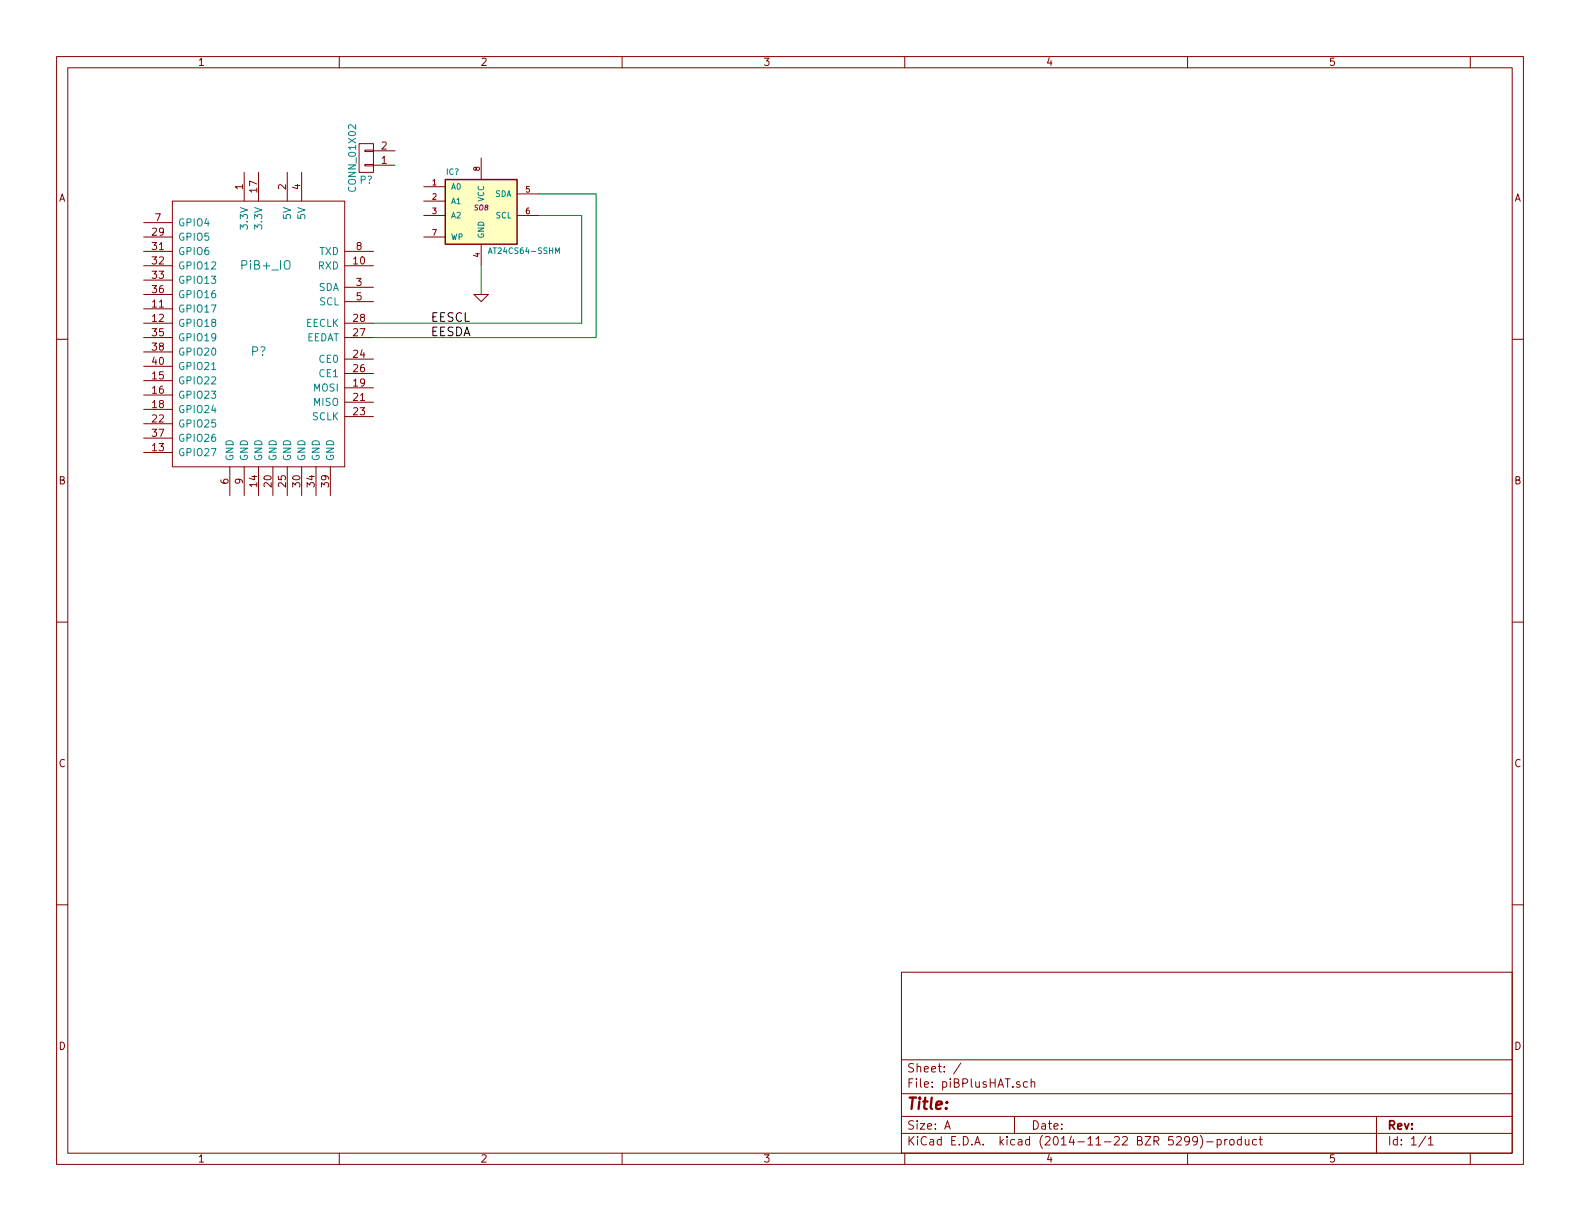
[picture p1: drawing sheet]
<svg xmlns="http://www.w3.org/2000/svg" width="279mm" height="216mm" viewBox="0 0 279 216" stroke-linecap="round" stroke-linejoin="round" font-family="sans-serif">
<g fill="none" stroke="#840000" stroke-width=".18">
<path d="M10 10h259.4v195.9h-259.4zM12 12h255.4v191.9h-255.4zM60 10v2M110 10v2M160 10v2M210 10v2M260 10v2M25.4 39.4h5.1M30.5 35.6h30.5v47h-30.5zM43.2 30.5v5.1M45.7 30.5v5.1M50.8 30.5v5.1"/>
<path d="M53.3 30.5v5.1M63.5 25.4h2.5v5.1h-2.5zM64.5 26.5h1.5v.3h-1.5zM64.5 29.1h1.5v.2h-1.5zM66 29.2h3.8M66 26.7h3.8M74.9 33h3.8M74.9 35.6h3.8M74.9 38.1h3.8M85.1 27.9v3.9M91.4 38.1h3.8M91.4 34.3h3.8"/>
<path d="M10 60h2M25.4 44.5h5.1M25.4 47h5.1M25.4 54.6h5.1M25.4 57.2h5.1M25.4 49.5h5.1M25.4 59.7h5.1M25.4 52.1h5.1M25.4 41.9h5.1M61 50.8h5M61 53.3h5M61 44.5h5"/>
<path d="M61 47h5M61 57.2h5M61 59.7h5M74.9 41.9h3.8M83.8 52.1h2.6l-1.3 1.2zM85.1 43.2v3.8M267.4 60h2M25.4 64.8h5.1M25.4 74.9h5.1M25.4 67.3h5.1M25.4 69.9h5.1M25.4 77.5h5.1"/>
<path d="M25.4 72.4h5.1M25.4 62.2h5.1M61 71.1h5M61 73.7h5M61 63.5h5M61 66h5M61 68.6h5M25.4 80h5.1M40.6 82.6v5M43.2 82.6v5M45.7 82.6v5M48.3 82.6v5"/>
<path d="M50.8 82.6v5M53.3 82.6v5M55.9 82.6v5M58.4 82.6v5M10 110h2M267.4 110h2M10 160h2M267.4 160h2M159.4 171.9h108v32h-108zM159.4 197.4h108M159.4 193.4h108M159.4 187.4h108"/>
<path d="M167.1 199.7l.4-1.5 .5 1.5M167.2 199.2h.7M169.9 188l-1.3 1.9M179.4 197.4v3M181.7 191.3h-.4l-.3 .2 .1 .6 .2 .2 .4-.1M182.3 191.4l.2-.1h.4l.1 1M182.3 190.8v1.5M243.4 197.4v6.5M60 203.9v2M110 203.9v2M159.4 200.4h108M160 203.9v2"/>
<path d="M210 203.9v2M210.3 201.6l-.2 .3h-.3l-.3-.3v-.4l.1-.2h.5l.2 .1a1.19 1.19 0 0 1-.2 1.3l-.5 .1M211.8 201.6l-.3 .3h-.3l-.3-.3v-.4l.1-.2h.5l.2 .1a1.19 1.19 0 0 1-.2 1.3l-.5 .1M212.2 200.8a1.71 1.71 0 0 1 0 2.2M213.4 201.9h1.1M215.2 201.5h.5l.3 .3-.2 .6h-.6M215.2 201.5v1.5M216.6 201.5v1M217 201.5l-.4 .3M217.5 201.6l.2-.1 .5 .1v.6l-.1 .2-.4 .1-.2-.2zM219.5 201.5h-.4l-.3 .3 .1 .5 .2 .2 .4-.1M219.5 201v1.5"/>
<path d="M220.2 201.5l.1 .9 .3 .1 .3-.2M220.9 201.5v1M222.2 201.5h-.4l-.3 .3 .1 .5 .2 .2 .4-.1M222.7 201.5h.5M222.9 201v1.3l.3 .2M252.1 200.9l-1.2 1.9M252.6 201.4l.4-.4v1.5M252.6 202.5h.8M260 203.9v2"/>
</g>
<path d="M78.7 31.8h12.7v11.4h-12.7z" fill="#ffffc2" stroke="#ffffc2" stroke-width=".25"/>
<path d="M78.7 31.8h12.7v11.4h-12.7z" fill="none" stroke="#840000" stroke-width=".25"/>
<path d="M86.4 44.8l.3-1 .3 1M86.5 44.6h.4M98.2 44.8v-1l.4 .8 .3-.8v1" fill="none" stroke="#008484" stroke-width=".18"/>
<path d="M95.2 38.1h7.7v19.1h-36.9M95.2 34.3h10.2v25.4h-39.4M85.1 47v5.1" fill="none" stroke="#008400" stroke-width=".18"/>
<text font-size="2.8" fill="#840000" x="160.4" y="196.2">Title:</text>
<g font-size="2.1" fill="#008484">
<text x="42.9" y="47.7">PiB+_IO</text>
<text x="44.4" y="62.9">P?</text>
</g>
<g font-size="2.1">
<text x="76.2" y="59.4">EESDA</text>
<text x="76.2" y="56.9">EESCL</text>
</g>
<g font-size="2.1" fill="#840000">
<text x="160.4" y="189.6">Sheet: /</text>
<text x="160.4" y="192.3">File: piBPlusHAT.sch</text>
<text x="160.4" y="202.5">KiCad E.D.A. kicad (2014-11-22 BZR 5299)-product</text>
<text x="160.4" y="199.7">Size: A</text>
<text x="182.4" y="199.7">Date:</text>
<text x="245.4" y="199.7">Rev:</text>
<text x="245.4" y="202.5">Id: 1/1</text>
</g>
<g font-size="1.8" fill="#840000">
<text x="35" y="11.6">1</text>
<text x="85" y="11.6">2</text>
<text x="135" y="11.6">3</text>
<text x="185" y="11.6">4</text>
<text x="235" y="11.6">5</text>
<text x="67.5" y="29">1</text>
<text x="67.5" y="26.4">2</text>
<text x="10.4" y="35.6">A</text>
<text x="42.9" y="33.5" transform="rotate(-90 42.9 33.5)">1</text>
<text x="45.5" y="34" transform="rotate(-90 45.5 34)">17</text>
<text x="50.5" y="33.5" transform="rotate(-90 50.5 33.5)">2</text>
<text x="53.1" y="33.5" transform="rotate(-90 53.1 33.5)">4</text>
<text x="267.8" y="35.6">A</text>
<text x="27" y="41.7">29</text>
<text x="27.5" y="39.1">7</text>
<text x="27" y="44.2">31</text>
<text x="27" y="46.7">32</text>
<text x="62.5" y="46.7">10</text>
<text x="63" y="44.2">8</text>
<text x="27" y="49.3">33</text>
<text x="27" y="51.8">36</text>
<text x="63" y="50.5">3</text>
<text x="63" y="53.1">5</text>
<text x="27" y="54.4">11</text>
<text x="27" y="56.9">12</text>
<text x="27" y="59.4">35</text>
<text x="62.5" y="59.4">27</text>
<text x="62.5" y="56.9">28</text>
<text x="27" y="64.5">40</text>
<text x="27" y="62">38</text>
<text x="62.5" y="63.2">24</text>
<text x="62.5" y="65.8">26</text>
<text x="27" y="67.1">15</text>
<text x="27" y="69.6">16</text>
<text x="62.5" y="70.9">21</text>
<text x="62.5" y="68.3">19</text>
<text x="27" y="74.7">22</text>
<text x="27" y="77.2">37</text>
<text x="27" y="72.1">18</text>
<text x="62.5" y="73.4">23</text>
<text x="27" y="79.8">13</text>
<text x="10.4" y="85.6">B</text>
<text x="40.4" y="85.6" transform="rotate(-90 40.4 85.6)">6</text>
<text x="42.9" y="85.6" transform="rotate(-90 42.9 85.6)">9</text>
<text x="45.5" y="86.1" transform="rotate(-90 45.5 86.1)">14</text>
<text x="48" y="86.1" transform="rotate(-90 48 86.1)">20</text>
<text x="50.5" y="86.1" transform="rotate(-90 50.5 86.1)">25</text>
<text x="53.1" y="86.1" transform="rotate(-90 53.1 86.1)">30</text>
<text x="55.6" y="86.1" transform="rotate(-90 55.6 86.1)">34</text>
<text x="58.2" y="86.1" transform="rotate(-90 58.2 86.1)">39</text>
<text x="267.8" y="85.6">B</text>
<text x="10.4" y="135.6">C</text>
<text x="267.8" y="135.6">C</text>
<text x="10.4" y="185.6">D</text>
<text x="267.8" y="185.6">D</text>
<text x="35" y="205.5">1</text>
<text x="85" y="205.5">2</text>
<text x="135" y="205.5">3</text>
<text x="185" y="205.5">4</text>
<text x="235" y="205.5">5</text>
</g>
<g font-size="1.8" fill="#008484">
<text x="62.9" y="33.6" transform="rotate(-90 62.9 33.6)">CONN_01X02</text>
<text x="63.6" y="32.5">P?</text>
<text x="31.5" y="40">GPIO4</text>
<text x="43.8" y="40.2" transform="rotate(-90 43.8 40.2)">3.3V</text>
<text x="46.4" y="40.2" transform="rotate(-90 46.4 40.2)">3.3V</text>
<text x="51.4" y="38.7" transform="rotate(-90 51.4 38.7)">5V</text>
<text x="54" y="38.7" transform="rotate(-90 54 38.7)">5V</text>
<text x="31.5" y="45.1">GPIO6</text>
<text x="31.5" y="47.6">GPIO12</text>
<text x="31.5" y="42.5">GPIO5</text>
<text x="56.2" y="47.6">RXD</text>
<text x="56.4" y="45.1">TXD</text>
<text x="31.5" y="50.2">GPIO13</text>
<text x="31.5" y="52.7">GPIO16</text>
<text x="56.2" y="51.4">SDA</text>
<text x="56.4" y="54">SCL</text>
<text x="31.5" y="55.2">GPIO17</text>
<text x="31.5" y="57.8">GPIO18</text>
<text x="53.9" y="57.8">EECLK</text>
<text x="31.5" y="65.4">GPIO21</text>
<text x="31.5" y="60.3">GPIO19</text>
<text x="31.5" y="62.9">GPIO20</text>
<text x="53.9" y="60.3">EEDAT</text>
<text x="56.5" y="64.1">CE0</text>
<text x="31.5" y="67.9">GPIO22</text>
<text x="31.5" y="70.5">GPIO23</text>
<text x="55.4" y="71.8">MISO</text>
<text x="55.4" y="69.2">MOSI</text>
<text x="56.5" y="66.7">CE1</text>
<text x="31.5" y="75.6">GPIO25</text>
<text x="31.5" y="73">GPIO24</text>
<text x="55.1" y="74.3">SCLK</text>
<text x="31.5" y="80.6">GPIO27</text>
<text x="31.5" y="78.1">GPIO26</text>
<text x="41.3" y="81.5" transform="rotate(-90 41.3 81.5)">GND</text>
<text x="43.8" y="81.5" transform="rotate(-90 43.8 81.5)">GND</text>
<text x="46.4" y="81.5" transform="rotate(-90 46.4 81.5)">GND</text>
<text x="48.9" y="81.5" transform="rotate(-90 48.9 81.5)">GND</text>
<text x="51.4" y="81.5" transform="rotate(-90 51.4 81.5)">GND</text>
<text x="54" y="81.5" transform="rotate(-90 54 81.5)">GND</text>
<text x="56.5" y="81.5" transform="rotate(-90 56.5 81.5)">GND</text>
<text x="59.1" y="81.5" transform="rotate(-90 59.1 81.5)">GND</text>
</g>
<g font-size="1.4" fill="#840000">
<text x="76.5" y="32.8">1</text>
<text x="76.5" y="35.3">2</text>
<text x="84.8" y="30.2" transform="rotate(-90 84.8 30.2)">8</text>
<text x="93" y="34">5</text>
<text x="76.5" y="37.8">3</text>
<text x="76.5" y="41.7">7</text>
<text x="93" y="37.8">6</text>
<text x="84.8" y="45.5" transform="rotate(-90 84.8 45.5)">4</text>
</g>
<g font-size="1.4" fill="#008484">
<text x="78.9" y="30.9">IC?</text>
<text x="79.8" y="33.5">A0</text>
<text x="85.6" y="35.8" transform="rotate(-90 85.6 35.8)">VCC</text>
<text x="87.4" y="34.8">SDA</text>
<text x="79.8" y="36.1">A1</text>
<text x="79.8" y="38.6">A2</text>
<text x="87.6" y="38.6">SCL</text>
<text x="79.8" y="42.4">WP</text>
<text x="85.6" y="42.2" transform="rotate(-90 85.6 42.2)">GND</text>
<text x="86.9" y="44.9">AT24CS64-SSHM</text>
</g>
<text font-size="1.2" fill="#840084" x="83.8" y="37.2">SO8</text>
</svg>
